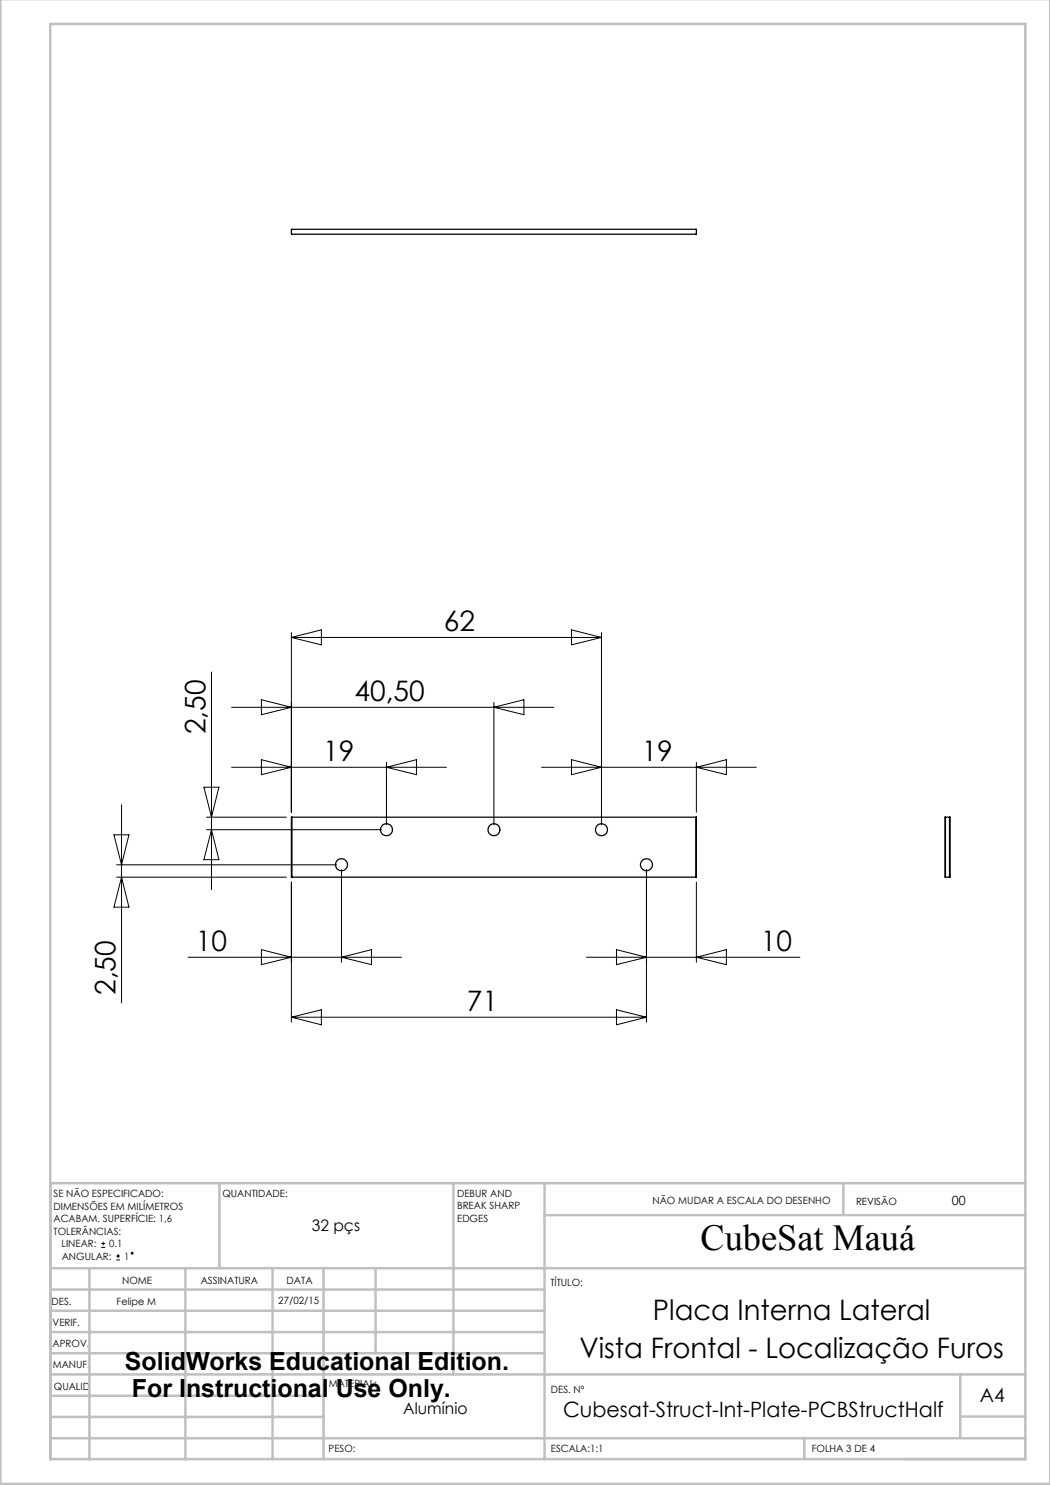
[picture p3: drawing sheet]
<svg xmlns="http://www.w3.org/2000/svg" width="210mm" height="297mm" viewBox="0 0 210 297" stroke-linecap="round" stroke-linejoin="round" font-family="sans-serif">
<g fill="none" stroke="#000" stroke-width=".2">
<path d="M42.3 134.4v43.5M52.3 139.9l6 1.6-6 1.4zM58.3 126.5v36M58.3 127.5h62M58.3 127.5l6-1.5v3zM114.3 126l6 1.5-6 1.5zM120.3 126.5v38.5M40.8 157.4h3l-1.5 6zM46.3 153.5h43M46.3 141.5h64.5M52.3 151.9l6 1.6-6 1.4zM77.3 152.5v12.5"/>
<path d="M77.3 153.5l6-1.6v3zM98.8 140.5v24.5M98.8 141.5l6-1.6v3zM108.3 153.5h43M114.3 151.9l6 1.6-6 1.4zM139.3 152.5v10M139.3 153.5l6-1.6v3zM22.8 167h3l-1.5 6zM23.3 175.4h34M23.3 173h44M24.3 161v39.6M24.3 175.4l1.5 6h-3z"/>
<path d="M41.3 165.9h35M41.3 163.4h16M42.3 165.9l1.5 6h-3zM58.3 176.4v28M68.3 174v18.4M129.3 174v30.4M139.3 176.4v16M37.6 191.4h42.7M52.3 189.9l6 1.5-6 1.5zM68.3 191.4l6-1.5v3zM117.3 191.4h42.7M123.3 189.9l6 1.5-6 1.5z"/>
<path d="M139.3 191.4l6-1.5v3zM58.3 203.4l6-1.4v3zM58.3 203.4h71M123.3 202l6 1.4-6 1.6zM20.2 249.5h.8M20.2 248.7h.8M20.6 248.4v.7M23.2 252h.8M23.2 251.2h.8M23.6 250.8v.8"/>
<circle cx="26.4" cy="250.6" r=".19"/>
</g>
<g fill="none" stroke="#c0c0c0" stroke-width=".5">
<path d="M.1 -.1v296.9h209.9v-296.9M10.1 4.8h195v287h-195zM43.9 236.6v17M90.7 236.6v38.3M108.9 236.6v55.3M168.7 236.6v6.3M205.1 236.6h-195v55.3M10.1 253.6h195M10.1 257.9h98.8M17.9 253.6v38.3M37.1 253.6v38.3M54.5 253.6v38.3"/>
<path d="M64.7 253.6v38.3M75.1 253.6v17M108.9 243h96.2M10.1 270.6h98.8M10.1 266.4h98.8M10.1 262.1h98.8M10.1 279.1h54.6M10.1 274.9h195M192.1 274.8v12.7M10.1 287.7h195M10.1 283.4h54.6M160.9 287.5v4.3"/>
<path d="M192.1 283.3h13"/>
</g>
<g fill="none" stroke="#000" stroke-width=".25">
<path d="M58.3 45.9h80.9l.1 .9h-81zM58.4 163.4h-.1v12h.1M58.4 163.4v12M58.4 175.4h80.8M58.4 163.4h80.8M139.2 163.4v12M189.1 163.4v12M189.1 175.4h.8M189.1 163.4h.8M189.9 163.4h.1v12h-.1M189.9 163.4v12"/>
<circle cx="68.3" cy="172.9" r="1.21"/>
<circle cx="77.3" cy="166" r="1.2"/>
<circle cx="98.8" cy="165.9" r="1.2"/>
<circle cx="120.3" cy="165.9" r="1.21"/>
<circle cx="129.3" cy="172.9" r="1.2"/>
</g>
<text font-size="7.3" x="140.1" y="249.9">CubeSat Mauá</text>
<g font-size="5.6">
<text x="88.8" y="126.2">62</text>
<text x="70.9" y="140.2">40,50</text>
<text x="41.1" y="146.9" transform="rotate(-90 41.1 146.9)">2,50</text>
<text x="64.6" y="152.2">19</text>
<text x="128.3" y="152.2">19</text>
<text x="39.2" y="190.2">10</text>
<text x="152.2" y="190.2">10</text>
<text x="23.1" y="199" transform="rotate(-90 23.1 199)">2,50</text>
<text x="93.3" y="202.2">71</text>
<text x="130.6" y="264">Placa Interna Lateral</text>
<text x="115.9" y="271.5">Vista Frontal - Localização Furos</text>
</g>
<g font-size="5">
<text x="25" y="273.9">SolidWorks Educational Edition.</text>
<text x="26.4" y="279.4">For Instructional Use Only.</text>
</g>
<text font-size="4.2" x="112.6" y="283.4">Cubesat-Struct-Int-Plate-PCBStructHalf</text>
<text font-size="3.9" x="196" y="280.4">A4</text>
<g font-size="3.2">
<text x="62.4" y="246.3">32 pçs</text>
<text x="80.7" y="282.8">Alumínio</text>
</g>
<text font-size="2.5" x="190.4" y="240.9">00</text>
<g font-size="2">
<text x="10.7" y="239.5">SE NÃO ESPECIFICADO:</text>
<text x="44.5" y="239.5">QUANTIDADE:</text>
<text x="91.4" y="239.4">DEBUR AND</text>
<text x="10.7" y="242">DIMENSÕES EM MILÍMETROS</text>
<text x="10.7" y="244.5">ACABAM. SUPERFÍCIE: 1,6</text>
<text x="91.4" y="241.9">BREAK SHARP</text>
<text x="91.4" y="244.4">EDGES</text>
<text x="130.5" y="240.8">NÃO MUDAR A ESCALA DO DESENHO</text>
<text x="171.2" y="241">REVISÃO</text>
<text x="10.7" y="247">TOLERÂNCIAS:</text>
<text x="12.3" y="249.5">LINEAR:</text>
<text x="12.3" y="252">ANGULAR:</text>
<text x="21.8" y="249.5">0.1</text>
<text x="24.8" y="252">1</text>
<text x="24.4" y="256.9">NOME</text>
<text x="40.1" y="256.8">ASSINATURA</text>
<text x="57.3" y="256.8">DATA</text>
<text x="110.1" y="257.1">TÍTULO:</text>
<text x="10.3" y="260.9">DES.</text>
<text x="23.3" y="261">Felipe M</text>
<text x="55.7" y="260.8">27/02/15</text>
<text x="10.5" y="269.3">APROV.</text>
<text x="10.5" y="265.2">VERIF.</text>
<text x="10.6" y="273.6">MANUF.</text>
<text x="10.8" y="278">QUALID</text>
<text x="65.8" y="277.4">MATERIAL:</text>
<text x="110.2" y="278.5">DES. Nº</text>
<text x="65.7" y="290.4">PESO:</text>
<text x="110.2" y="290.5">ESCALA:1:1</text>
<text x="162.4" y="290.4">FOLHA 3 DE 4</text>
</g>
</svg>
